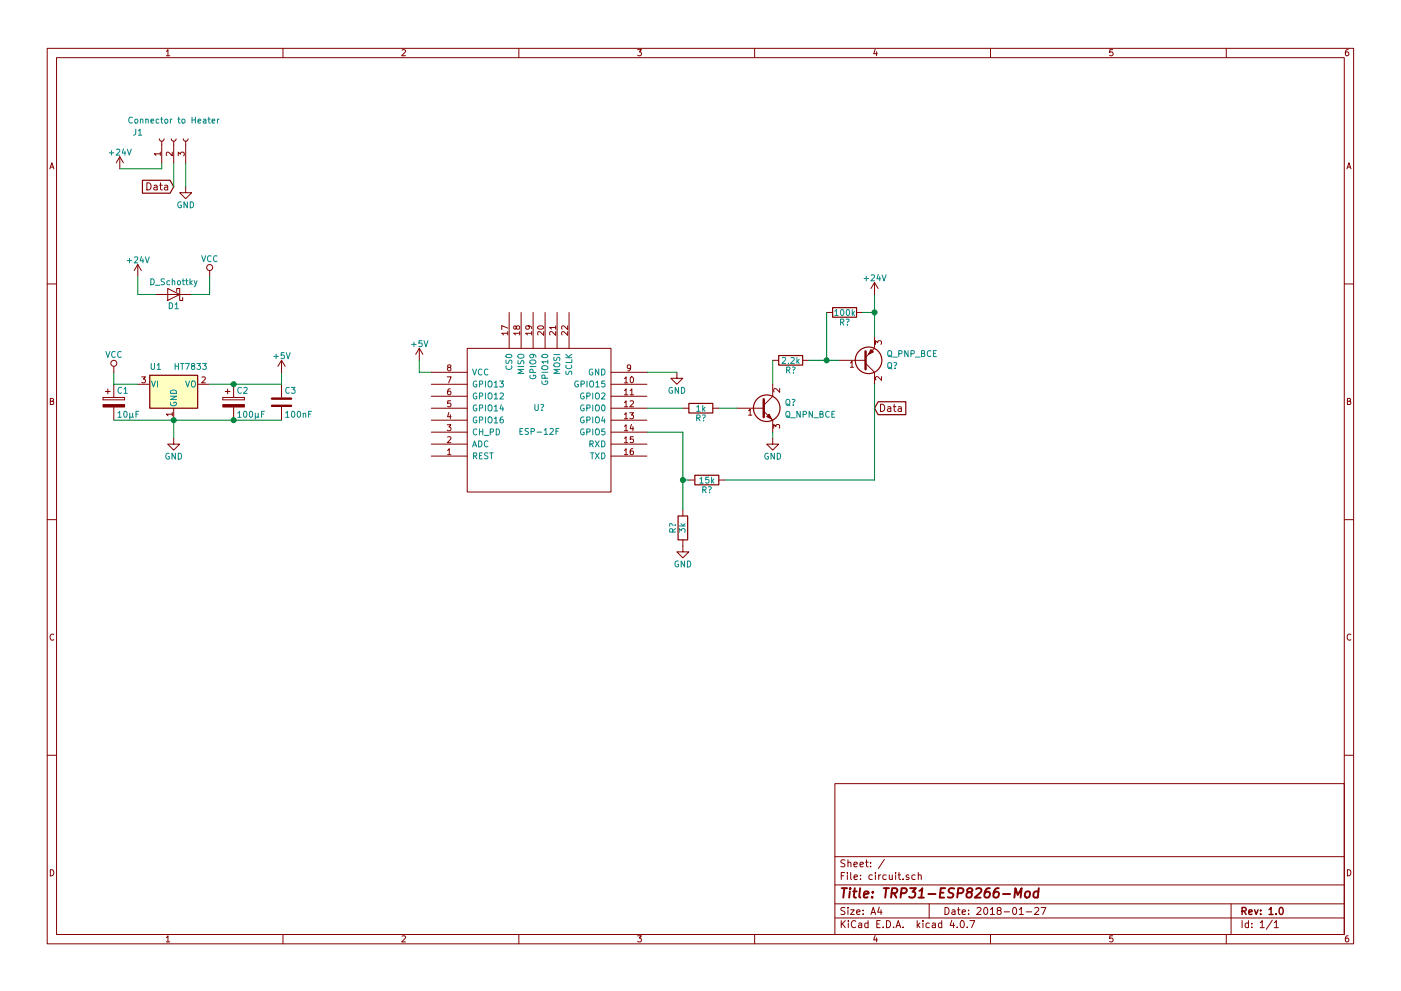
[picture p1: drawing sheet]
EESchema Schematic File Version 2
LIBS:power
LIBS:device
LIBS:switches
LIBS:relays
LIBS:motors
LIBS:transistors
LIBS:conn
LIBS:linear
LIBS:regul
LIBS:74xx
LIBS:cmos4000
LIBS:adc-dac
LIBS:memory
LIBS:xilinx
LIBS:microcontrollers
LIBS:dsp
LIBS:microchip
LIBS:analog_switches
LIBS:motorola
LIBS:texas
LIBS:intel
LIBS:audio
LIBS:interface
LIBS:digital-audio
LIBS:philips
LIBS:display
LIBS:cypress
LIBS:siliconi
LIBS:opto
LIBS:atmel
LIBS:contrib
LIBS:valves
LIBS:ESP8266
LIBS:circuit-cache
EELAYER 25 0
EELAYER END
$Descr A4 11693 8268
encoding utf-8
Sheet 1 1
Title "TRP31-ESP8266-Mod"
Date "2018-01-27"
Rev "1.0"
Comp ""
Comment1 ""
Comment2 ""
Comment3 ""
Comment4 ""
$EndDescr
$Comp
L GND #PWR?
U 1 1
P 1450 3650
F 0 "#PWR?" H 1450 3400 50  0001 C CNN
F 1 "GND" H 1450 3500 50  0000 C CNN
F 2 "" H 1450 3650 50  0001 C CNN
F 3 "" H 1450 3650 50  0001 C CNN
	1    1450 3650
	1    0    0    -1  
$EndComp
$Comp
L AZ1117-3.3 U1
U 1 1
P 1450 3200
F 0 "U1" H 1300 3350 50  0000 C CNN
F 1 "HT7833" H 1450 3350 50  0000 L CNN
F 2 "" H 1450 3450 50  0001 C CIN
F 3 "" H 1450 3200 50  0001 C CNN
	1    1450 3200
	1    0    0    -1  
$EndComp
$Comp
L CP C1
U 1 1
P 950 3350
F 0 "C1" H 975 3450 50  0000 L CNN
F 1 "10µF" H 975 3250 50  0000 L CNN
F 2 "" H 988 3200 50  0001 C CNN
F 3 "" H 950 3350 50  0001 C CNN
	1    950  3350
	1    0    0    -1  
$EndComp
$Comp
L CP C2
U 1 1
P 1950 3350
F 0 "C2" H 1975 3450 50  0000 L CNN
F 1 "100µF" H 1975 3250 50  0000 L CNN
F 2 "" H 1988 3200 50  0001 C CNN
F 3 "" H 1950 3350 50  0001 C CNN
	1    1950 3350
	1    0    0    -1  
$EndComp
$Comp
L C C3
U 1 1
P 2350 3350
F 0 "C3" H 2375 3450 50  0000 L CNN
F 1 "100nF" H 2375 3250 50  0000 L CNN
F 2 "" H 2388 3200 50  0001 C CNN
F 3 "" H 2350 3350 50  0001 C CNN
	1    2350 3350
	1    0    0    -1  
$EndComp
$Comp
L D_Schottky D1
U 1 1
P 1450 2450
F 0 "D1" H 1450 2550 50  0000 C CNN
F 1 "D_Schottky" H 1450 2350 50  0000 C CNN
F 2 "" H 1450 2450 50  0001 C CNN
F 3 "" H 1450 2450 50  0001 C CNN
	1    1450 2450
	-1   0    0    1   
$EndComp
$Comp
L +24V #PWR?
U 1 1
P 1150 2300
F 0 "#PWR?" H 1150 2150 50  0001 C CNN
F 1 "+24V" H 1150 2440 50  0000 C CNN
F 2 "" H 1150 2300 50  0001 C CNN
F 3 "" H 1150 2300 50  0001 C CNN
	1    1150 2300
	1    0    0    -1  
$EndComp
$Comp
L VCC #PWR?
U 1 1
P 1750 2300
F 0 "#PWR?" H 1750 2150 50  0001 C CNN
F 1 "VCC" H 1750 2450 50  0000 C CNN
F 2 "" H 1750 2300 50  0001 C CNN
F 3 "" H 1750 2300 50  0001 C CNN
	1    1750 2300
	1    0    0    -1  
$EndComp
Wire Wire Line
	1750 3200 2350 3200
Connection ~ 1950 3200
Wire Wire Line
	950  3500 2350 3500
Connection ~ 1950 3500
Connection ~ 1450 3500
Wire Wire Line
	950  3200 1150 3200
Wire Wire Line
	950  3100 950  3200
Wire Wire Line
	2350 3200 2350 3100
Wire Wire Line
	1450 3500 1450 3650
Wire Wire Line
	1300 2450 1150 2450
Wire Wire Line
	1150 2450 1150 2300
Wire Wire Line
	1600 2450 1750 2450
Wire Wire Line
	1750 2450 1750 2300
$Comp
L Conn_01x03_Female J1
U 1 1
P 1450 1150
F 0 "J1" V 1500 1450 50  0000 C CNN
F 1 "Connector to Heater" V 1600 1150 50  0000 C CNN
F 2 "" H 1450 1150 50  0001 C CNN
F 3 "" H 1450 1150 50  0001 C CNN
	1    1450 1150
	0    -1   -1   0   
$EndComp
Wire Wire Line
	1000 1400 1350 1400
Wire Wire Line
	1350 1400 1350 1350
$Comp
L GND #PWR?
U 1 1
P 1550 1550
F 0 "#PWR?" H 1550 1300 50  0001 C CNN
F 1 "GND" H 1550 1400 50  0000 C CNN
F 2 "" H 1550 1550 50  0001 C CNN
F 3 "" H 1550 1550 50  0001 C CNN
	1    1550 1550
	1    0    0    -1  
$EndComp
Wire Wire Line
	1550 1350 1550 1550
Text GLabel 1450 1550 0    60   Input ~ 0
Data
Wire Wire Line
	1450 1350 1450 1550
$Comp
L +5V #PWR?
U 1 1
P 2350 3100
F 0 "#PWR?" H 2350 2950 50  0001 C CNN
F 1 "+5V" H 2350 3240 50  0000 C CNN
F 2 "" H 2350 3100 50  0001 C CNN
F 3 "" H 2350 3100 50  0001 C CNN
	1    2350 3100
	1    0    0    -1  
$EndComp
$Comp
L Q_PNP_BCE Q?
U 1 1
P 7200 3000
F 0 "Q?" H 7400 3050 50  0000 L CNN
F 1 "Q_PNP_BCE" H 7400 2950 50  0000 L CNN
F 2 "" H 7400 3100 50  0001 C CNN
F 3 "" H 7200 3000 50  0001 C CNN
	1    7200 3000
	1    0    0    1   
$EndComp
$Comp
L Q_NPN_BCE Q?
U 1 1
P 6350 3400
F 0 "Q?" H 6550 3450 50  0000 L CNN
F 1 "Q_NPN_BCE" H 6550 3350 50  0000 L CNN
F 2 "" H 6550 3500 50  0001 C CNN
F 3 "" H 6350 3400 50  0001 C CNN
	1    6350 3400
	1    0    0    -1  
$EndComp
$Comp
L R R?
U 1 1
P 7050 2600
F 0 "R?" V 7130 2600 50  0000 C CNN
F 1 "100k" V 7050 2600 50  0000 C CNN
F 2 "" V 6980 2600 50  0001 C CNN
F 3 "" H 7050 2600 50  0001 C CNN
	1    7050 2600
	0    1    1    0   
$EndComp
$Comp
L R R?
U 1 1
P 6600 3000
F 0 "R?" V 6680 3000 50  0000 C CNN
F 1 "2,2k" V 6600 3000 50  0000 C CNN
F 2 "" V 6530 3000 50  0001 C CNN
F 3 "" H 6600 3000 50  0001 C CNN
	1    6600 3000
	0    1    1    0   
$EndComp
$Comp
L R R?
U 1 1
P 5850 3400
F 0 "R?" V 5930 3400 50  0000 C CNN
F 1 "1k" V 5850 3400 50  0000 C CNN
F 2 "" V 5780 3400 50  0001 C CNN
F 3 "" H 5850 3400 50  0001 C CNN
	1    5850 3400
	0    1    1    0   
$EndComp
$Comp
L GND #PWR?
U 1 1
P 6450 3650
F 0 "#PWR?" H 6450 3400 50  0001 C CNN
F 1 "GND" H 6450 3500 50  0000 C CNN
F 2 "" H 6450 3650 50  0001 C CNN
F 3 "" H 6450 3650 50  0001 C CNN
	1    6450 3650
	1    0    0    -1  
$EndComp
Wire Wire Line
	7300 2450 7300 2800
Wire Wire Line
	7200 2600 7300 2600
Wire Wire Line
	6900 2600 6900 3000
Wire Wire Line
	6750 3000 7000 3000
Connection ~ 6900 3000
Wire Wire Line
	6450 3000 6450 3200
Wire Wire Line
	6150 3400 6000 3400
Wire Wire Line
	6450 3600 6450 3650
$Comp
L +24V #PWR?
U 1 1
P 7300 2450
F 0 "#PWR?" H 7300 2300 50  0001 C CNN
F 1 "+24V" H 7300 2590 50  0000 C CNN
F 2 "" H 7300 2450 50  0001 C CNN
F 3 "" H 7300 2450 50  0001 C CNN
	1    7300 2450
	1    0    0    -1  
$EndComp
Text GLabel 7300 3400 2    60   Input ~ 0
Data
Wire Wire Line
	7300 3200 7300 4000
Connection ~ 7300 2600
$Comp
L ESP-12F U?
U 1 1
P 4500 3500
F 0 "U?" H 4500 3400 50  0000 C CNN
F 1 "ESP-12F" H 4500 3600 50  0000 C CNN
F 2 "" H 4500 3500 50  0001 C CNN
F 3 "" H 4500 3500 50  0001 C CNN
	1    4500 3500
	1    0    0    1   
$EndComp
Wire Wire Line
	5700 3600 5400 3600
$Comp
L +5V #PWR?
U 1 1
P 3500 3000
F 0 "#PWR?" H 3500 2850 50  0001 C CNN
F 1 "+5V" H 3500 3140 50  0000 C CNN
F 2 "" H 3500 3000 50  0001 C CNN
F 3 "" H 3500 3000 50  0001 C CNN
	1    3500 3000
	1    0    0    -1  
$EndComp
Wire Wire Line
	3600 3100 3500 3100
Wire Wire Line
	3500 3100 3500 3000
$Comp
L GND #PWR?
U 1 1
P 5650 3100
F 0 "#PWR?" H 5650 2850 50  0001 C CNN
F 1 "GND" H 5650 2950 50  0000 C CNN
F 2 "" H 5650 3100 50  0001 C CNN
F 3 "" H 5650 3100 50  0001 C CNN
	1    5650 3100
	1    0    0    -1  
$EndComp
Wire Wire Line
	5650 3100 5400 3100
$Comp
L R R?
U 1 1
P 5700 4400
F 0 "R?" V 5780 4400 50  0000 C CNN
F 1 "3k" V 5700 4400 50  0000 C CNN
F 2 "" V 5630 4400 50  0001 C CNN
F 3 "" H 5700 4400 50  0001 C CNN
	1    5700 4400
	-1   0    0    1   
$EndComp
$Comp
L R R?
U 1 1
P 5900 4000
F 0 "R?" V 5980 4000 50  0000 C CNN
F 1 "15k" V 5900 4000 50  0000 C CNN
F 2 "" V 5830 4000 50  0001 C CNN
F 3 "" H 5900 4000 50  0001 C CNN
	1    5900 4000
	0    1    1    0   
$EndComp
Wire Wire Line
	7300 4000 6050 4000
$Comp
L GND #PWR?
U 1 1
P 5700 4550
F 0 "#PWR?" H 5700 4300 50  0001 C CNN
F 1 "GND" H 5700 4400 50  0000 C CNN
F 2 "" H 5700 4550 50  0001 C CNN
F 3 "" H 5700 4550 50  0001 C CNN
	1    5700 4550
	1    0    0    -1  
$EndComp
Wire Wire Line
	5700 3400 5400 3400
Wire Wire Line
	5700 3600 5700 4250
Connection ~ 5700 4000
Wire Wire Line
	5700 4000 5750 4000
$Comp
L +24V #PWR?
U 1 1
P 1000 1400
F 0 "#PWR?" H 1000 1250 50  0001 C CNN
F 1 "+24V" H 1000 1540 50  0000 C CNN
F 2 "" H 1000 1400 50  0001 C CNN
F 3 "" H 1000 1400 50  0001 C CNN
	1    1000 1400
	1    0    0    -1  
$EndComp
$Comp
L VCC #PWR?
U 1 1
P 950 3100
F 0 "#PWR?" H 950 2950 50  0001 C CNN
F 1 "VCC" H 950 3250 50  0000 C CNN
F 2 "" H 950 3100 50  0001 C CNN
F 3 "" H 950 3100 50  0001 C CNN
	1    950  3100
	1    0    0    -1  
$EndComp
$EndSCHEMATC
